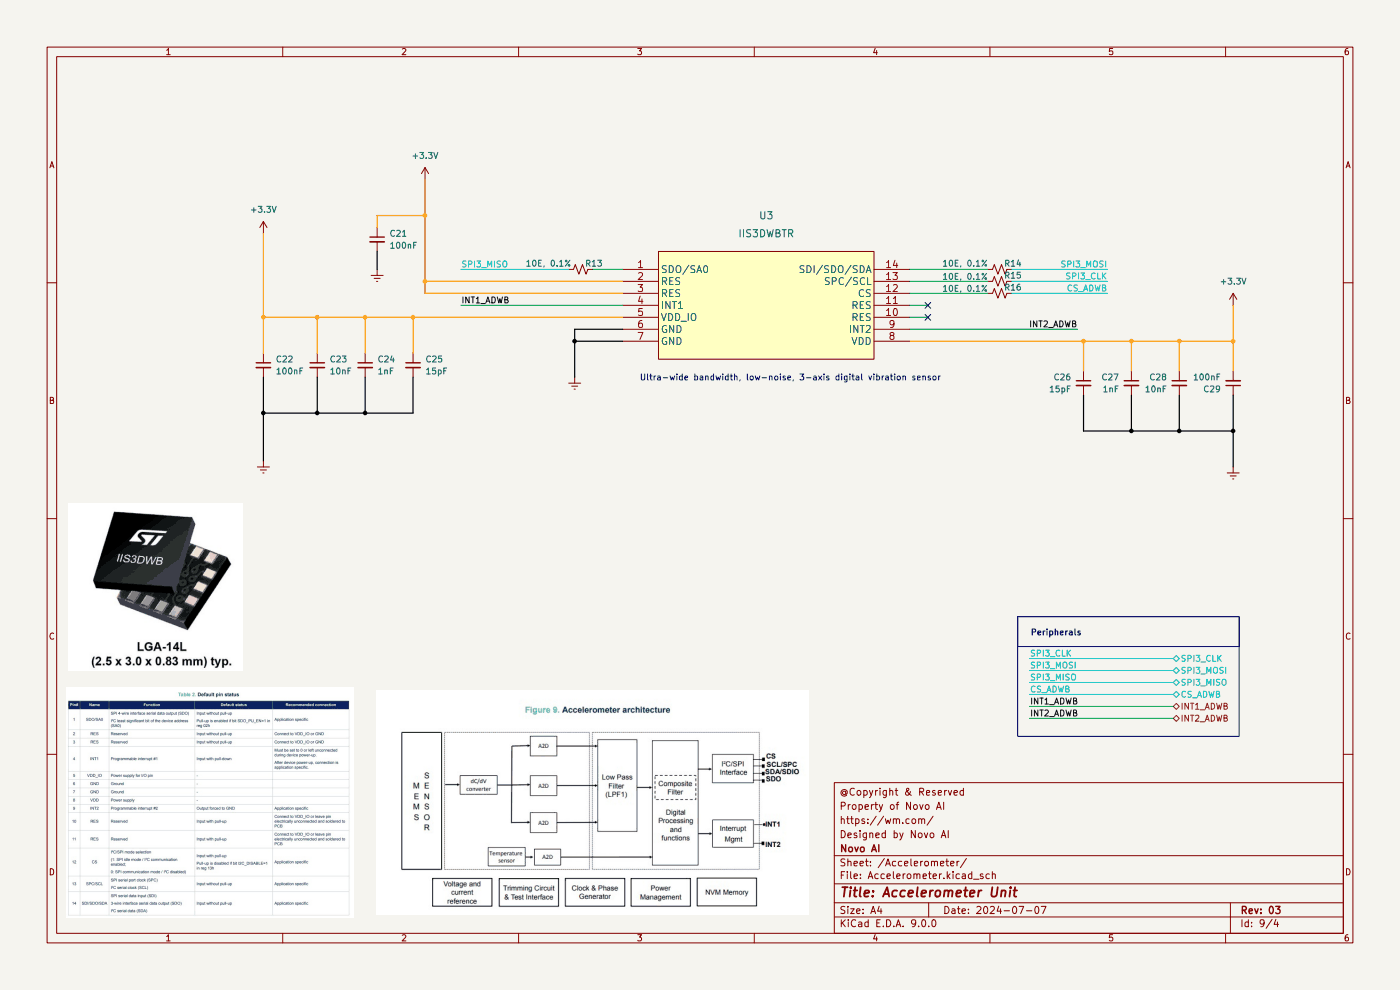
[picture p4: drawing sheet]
(kicad_sch
 (version 20250114)
 (generator "eeschema")
 (generator_version "9.0")
 (paper "A4")
 (title_block
  (title "Accelerometer Unit")
  (date "2024-07-07")
  (rev "03")
  (company "Novo AI")
  (comment 1 "Designed by Novo AI")
  (comment 2 "https://wm.com/  ")
  (comment 3 "Property of Novo AI")
  (comment 4 "@Copyright & Reserved "))
 (lib_symbols
  (symbol "2023-02-12_12-32-06:IIS3DWBTR"
   (pin_names
    (offset 0.254)) (exclude_from_sim no) (in_bom yes) (on_board yes)
   (property "Reference" "U?" (at 30.48 11.43 0) (effects (font (size 1.524 1.524))))
   (property "Value" "IIS3DWBTR" (at 30.48 7.62 0) (effects (font (size 1.524 1.524))))
   (property "Footprint" "LGA-14L_2P5X3X0P83_STM" (at 30.48 6.096 0) (effects (font (size 1.524 1.524)) (hide yes)))
   (property "Datasheet" "" (at 0 0 0) (effects (font (size 1.524 1.524))))
   (property "Description" "" (at 0 0 0) (effects (font (size 1.27 1.27)) (hide yes)))
   (property "ki_locked" "" (at 0 0 0) (effects (font (size 1.27 1.27))))
   (symbol "IIS3DWBTR_1_1"
    (rectangle (start 7.62 3.81) (end 53.34 -19.05) (stroke (width 0) (type default)) (fill (type background)))
    (pin unspecified line (at 0 0 0) (length 7.62) (name "SDO/SA0" (effects (font (size 1.4986 1.4986)))) (number "1" (effects (font (size 1.4986 1.4986)))))
    (pin power_in line (at 0 -2.54 0) (length 7.62) (name "RES" (effects (font (size 1.4986 1.4986)))) (number "2" (effects (font (size 1.4986 1.4986)))))
    (pin power_in line (at 0 -5.08 0) (length 7.62) (name "RES" (effects (font (size 1.4986 1.4986)))) (number "3" (effects (font (size 1.4986 1.4986)))))
    (pin input line (at 0 -7.62 0) (length 7.62) (name "INT1" (effects (font (size 1.4986 1.4986)))) (number "4" (effects (font (size 1.4986 1.4986)))))
    (pin power_in line (at 0 -10.16 0) (length 7.62) (name "VDD_IO" (effects (font (size 1.4986 1.4986)))) (number "5" (effects (font (size 1.4986 1.4986)))))
    (pin power_in line (at 0 -12.7 0) (length 7.62) (name "GND" (effects (font (size 1.4986 1.4986)))) (number "6" (effects (font (size 1.4986 1.4986)))))
    (pin power_in line (at 0 -15.24 0) (length 7.62) (name "GND" (effects (font (size 1.4986 1.4986)))) (number "7" (effects (font (size 1.4986 1.4986)))))
    (pin unspecified line (at 60.96 0 180) (length 7.62) (name "SDI/SDO/SDA" (effects (font (size 1.4986 1.4986)))) (number "14" (effects (font (size 1.4986 1.4986)))))
    (pin unspecified line (at 60.96 -2.54 180) (length 7.62) (name "SPC/SCL" (effects (font (size 1.4986 1.4986)))) (number "13" (effects (font (size 1.4986 1.4986)))))
    (pin input line (at 60.96 -5.08 180) (length 7.62) (name "CS" (effects (font (size 1.4986 1.4986)))) (number "12" (effects (font (size 1.4986 1.4986)))))
    (pin power_in line (at 60.96 -7.62 180) (length 7.62) (name "RES" (effects (font (size 1.4986 1.4986)))) (number "11" (effects (font (size 1.4986 1.4986)))))
    (pin power_in line (at 60.96 -10.16 180) (length 7.62) (name "RES" (effects (font (size 1.4986 1.4986)))) (number "10" (effects (font (size 1.4986 1.4986)))))
    (pin input line (at 60.96 -12.7 180) (length 7.62) (name "INT2" (effects (font (size 1.4986 1.4986)))) (number "9" (effects (font (size 1.4986 1.4986)))))
    (pin power_in line (at 60.96 -15.24 180) (length 7.62) (name "VDD" (effects (font (size 1.4986 1.4986)))) (number "8" (effects (font (size 1.4986 1.4986))))))
   (embedded_fonts no))
  (symbol "Device:C_Small"
   (pin_numbers (hide yes))
   (pin_names
    (offset 0.254) (hide yes)) (exclude_from_sim no) (in_bom yes) (on_board yes)
   (property "Reference" "C" (at 0.254 1.778 0) (effects (font (size 1.27 1.27)) (justify left)))
   (property "Value" "C_Small" (at 0.254 -2.032 0) (effects (font (size 1.27 1.27)) (justify left)))
   (property "Footprint" "" (at 0 0 0) (effects (font (size 1.27 1.27)) (hide yes)))
   (property "Datasheet" "~" (at 0 0 0) (effects (font (size 1.27 1.27)) (hide yes)))
   (property "Description" "Unpolarized capacitor, small symbol" (at 0 0 0) (effects (font (size 1.27 1.27)) (hide yes)))
   (symbol "C_Small_0_1"
    (polyline (pts (xy -1.524 0.508) (xy 1.524 0.508)) (stroke (width 0.3048) (type default)) (fill (type none)))
    (polyline (pts (xy -1.524 -0.508) (xy 1.524 -0.508)) (stroke (width 0.3302) (type default)) (fill (type none))))
   (symbol "C_Small_1_1"
    (pin passive line (at 0 2.54 270) (length 2.032) (name "~" (effects (font (size 1.27 1.27)))) (number "1" (effects (font (size 1.27 1.27)))))
    (pin passive line (at 0 -2.54 90) (length 2.032) (name "~" (effects (font (size 1.27 1.27)))) (number "2" (effects (font (size 1.27 1.27))))))
   (embedded_fonts no))
  (symbol "Device:R_Small_US"
   (pin_numbers (hide yes))
   (pin_names
    (offset 0.254) (hide yes)) (exclude_from_sim no) (in_bom yes) (on_board yes)
   (property "Reference" "R" (at 0.762 0.508 0) (effects (font (size 1.27 1.27)) (justify left)))
   (property "Value" "R_Small_US" (at 0.762 -1.016 0) (effects (font (size 1.27 1.27)) (justify left)))
   (property "Footprint" "" (at 0 0 0) (effects (font (size 1.27 1.27)) (hide yes)))
   (property "Datasheet" "~" (at 0 0 0) (effects (font (size 1.27 1.27)) (hide yes)))
   (property "Description" "Resistor, small US symbol" (at 0 0 0) (effects (font (size 1.27 1.27)) (hide yes)))
   (symbol "R_Small_US_1_1"
    (polyline (pts (xy 0 1.524) (xy 1.016 1.143) (xy 0 0.762) (xy -1.016 0.381) (xy 0 0)) (stroke (width 0) (type default)) (fill (type none)))
    (polyline (pts (xy 0 0) (xy 1.016 -0.381) (xy 0 -0.762) (xy -1.016 -1.143) (xy 0 -1.524)) (stroke (width 0) (type default)) (fill (type none)))
    (pin passive line (at 0 2.54 270) (length 1.016) (name "~" (effects (font (size 1.27 1.27)))) (number "1" (effects (font (size 1.27 1.27)))))
    (pin passive line (at 0 -2.54 90) (length 1.016) (name "~" (effects (font (size 1.27 1.27)))) (number "2" (effects (font (size 1.27 1.27))))))
   (embedded_fonts no))
  (symbol "power:+3.3V"
   (power)
   (pin_names
    (offset 0)) (exclude_from_sim no) (in_bom yes) (on_board yes)
   (property "Reference" "#PWR" (at 0 -3.81 0) (effects (font (size 1.27 1.27)) (hide yes)))
   (property "Value" "+3.3V" (at 0 3.556 0) (effects (font (size 1.27 1.27))))
   (property "Footprint" "" (at 0 0 0) (effects (font (size 1.27 1.27)) (hide yes)))
   (property "Datasheet" "" (at 0 0 0) (effects (font (size 1.27 1.27)) (hide yes)))
   (property "Description" "Power symbol creates a global label with name \"+3.3V\"" (at 0 0 0) (effects (font (size 1.27 1.27)) (hide yes)))
   (symbol "+3.3V_0_1"
    (polyline (pts (xy -0.762 1.27) (xy 0 2.54)) (stroke (width 0) (type default)) (fill (type none)))
    (polyline (pts (xy 0 2.54) (xy 0.762 1.27)) (stroke (width 0) (type default)) (fill (type none)))
    (polyline (pts (xy 0 0) (xy 0 2.54)) (stroke (width 0) (type default)) (fill (type none))))
   (symbol "+3.3V_1_1"
    (pin power_in line (at 0 0 90) (length 0) (hide yes) (name "+3.3V" (effects (font (size 1.27 1.27)))) (number "1" (effects (font (size 1.27 1.27))))))
   (embedded_fonts no))
  (symbol "power:Earth"
   (power)
   (pin_names
    (offset 0)) (exclude_from_sim no) (in_bom yes) (on_board yes)
   (property "Reference" "#PWR" (at 0 -6.35 0) (effects (font (size 1.27 1.27)) (hide yes)))
   (property "Value" "Earth" (at 0 -3.81 0) (effects (font (size 1.27 1.27)) (hide yes)))
   (property "Footprint" "" (at 0 0 0) (effects (font (size 1.27 1.27)) (hide yes)))
   (property "Datasheet" "~" (at 0 0 0) (effects (font (size 1.27 1.27)) (hide yes)))
   (property "Description" "Power symbol creates a global label with name \"Earth\"" (at 0 0 0) (effects (font (size 1.27 1.27)) (hide yes)))
   (symbol "Earth_0_1"
    (polyline (pts (xy -0.635 -1.905) (xy 0.635 -1.905)) (stroke (width 0) (type default)) (fill (type none)))
    (polyline (pts (xy -0.127 -2.54) (xy 0.127 -2.54)) (stroke (width 0) (type default)) (fill (type none)))
    (polyline (pts (xy 0 -1.27) (xy 0 0)) (stroke (width 0) (type default)) (fill (type none)))
    (polyline (pts (xy 1.27 -1.27) (xy -1.27 -1.27)) (stroke (width 0) (type default)) (fill (type none))))
   (symbol "Earth_1_1"
    (pin power_in line (at 0 0 270) (length 0) (hide yes) (name "Earth" (effects (font (size 1.27 1.27)))) (number "1" (effects (font (size 1.27 1.27))))))
   (embedded_fonts no)))
 (rectangle
  (start 215.9 130.81)
  (end 262.89 156.21)
  (stroke (width 0) (type default))
  (fill (type none)))
 (rectangle
  (start 215.9 130.81)
  (end 262.89 137.16)
  (stroke (width 0) (type default))
  (fill (type none)))
 (text "Peripherals "
  (exclude_from_sim no)
  (at 224.536 134.366 0)
  (effects (font (size 1.27 1.27) (thickness 0.254)
    (bold yes))))
 (text "Ultra-wide bandwidth, low-noise, 3-axis digital vibration sensor"
  (exclude_from_sim no)
  (at 135.636 81.026 0)
  (effects (font (size 1.27 1.27)) (justify left bottom)))
 (junction
  (at 87.63 67.31)
  (diameter 0)
  (color 0 0 0 0))
 (junction
  (at 240.03 91.44)
  (diameter 0)
  (color 0 0 0 0))
 (junction
  (at 121.92 72.39)
  (diameter 0)
  (color 0 0 0 0))
 (junction
  (at 261.62 72.39)
  (diameter 0)
  (color 0 0 0 0))
 (junction
  (at 90.17 45.72)
  (diameter 0)
  (color 0 0 0 0))
 (junction
  (at 261.62 91.44)
  (diameter 0)
  (color 0 0 0 0))
 (junction
  (at 67.31 67.31)
  (diameter 0)
  (color 0 0 0 0))
 (junction
  (at 55.88 67.31)
  (diameter 0)
  (color 0 0 0 0))
 (junction
  (at 77.47 87.63)
  (diameter 0)
  (color 0 0 0 0))
 (junction
  (at 77.47 67.31)
  (diameter 0)
  (color 0 0 0 0))
 (junction
  (at 90.17 59.69)
  (diameter 0)
  (color 0 0 0 0))
 (junction
  (at 67.31 87.63)
  (diameter 0)
  (color 0 0 0 0))
 (junction
  (at 229.87 72.39)
  (diameter 0)
  (color 0 0 0 0))
 (junction
  (at 250.19 91.44)
  (diameter 0)
  (color 0 0 0 0))
 (junction
  (at 55.88 87.63)
  (diameter 0)
  (color 0 0 0 0))
 (junction
  (at 240.03 72.39)
  (diameter 0)
  (color 0 0 0 0))
 (junction
  (at 250.19 72.39)
  (diameter 0)
  (color 0 0 0 0))
 (no_connect
  (at 196.85 67.31))
 (no_connect
  (at 196.85 64.77))
 (wire
  (pts (xy 193.04 57.15) (xy 209.55 57.15))
  (stroke (width 0) (type default)))
 (wire
  (pts (xy 240.03 91.44) (xy 250.19 91.44))
  (stroke (width 0) (type default)))
 (wire
  (pts (xy 240.03 91.44) (xy 240.03 83.82))
  (stroke (width 0) (type default)))
 (wire
  (pts (xy 240.03 78.74) (xy 240.03 72.39))
  (stroke (width 0) (type default)))
 (wire
  (pts (xy 240.03 72.39) (xy 250.19 72.39))
  (stroke (width 0) (type default)))
 (wire
  (pts (xy 193.04 64.77) (xy 196.85 64.77))
  (stroke (width 0) (type default)))
 (wire
  (pts (xy 80.01 45.72) (xy 90.17 45.72))
  (stroke (width 0) (type default)))
 (wire
  (pts (xy 80.01 48.26) (xy 80.01 45.72))
  (stroke (width 0) (type default)))
 (wire
  (pts (xy 193.04 59.69) (xy 209.55 59.69))
  (stroke (width 0) (type default)))
 (wire
  (pts (xy 121.92 69.85) (xy 132.08 69.85))
  (stroke (width 0) (type default)))
 (wire
  (pts (xy 132.08 57.15) (xy 125.73 57.15))
  (stroke (width 0) (type default)))
 (wire
  (pts (xy 250.19 72.39) (xy 250.19 78.74))
  (stroke (width 0) (type default)))
 (wire
  (pts (xy 90.17 38.1) (xy 90.17 45.72))
  (stroke (width 0) (type default)))
 (wire
  (pts (xy 87.63 87.63) (xy 77.47 87.63))
  (stroke (width 0) (type default)))
 (wire
  (pts (xy 67.31 87.63) (xy 55.88 87.63))
  (stroke (width 0) (type default)))
 (wire
  (pts (xy 261.62 64.77) (xy 261.62 72.39))
  (stroke (width 0) (type default)))
 (wire
  (pts (xy 248.92 139.7) (xy 218.44 139.7))
  (stroke (width 0) (type default)))
 (wire
  (pts (xy 55.88 80.01) (xy 55.88 87.63))
  (stroke (width 0) (type default)))
 (wire
  (pts (xy 193.04 62.23) (xy 209.55 62.23))
  (stroke (width 0) (type default)))
 (wire
  (pts (xy 248.92 142.24) (xy 218.44 142.24))
  (stroke (width 0) (type default)))
 (wire
  (pts (xy 67.31 67.31) (xy 67.31 74.93))
  (stroke (width 0) (type default)))
 (wire
  (pts (xy 77.47 67.31) (xy 87.63 67.31))
  (stroke (width 0) (type default)))
 (wire
  (pts (xy 80.01 53.34) (xy 80.01 57.15))
  (stroke (width 0) (type default)))
 (wire
  (pts (xy 87.63 80.01) (xy 87.63 87.63))
  (stroke (width 0) (type default)))
 (wire
  (pts (xy 261.62 83.82) (xy 261.62 91.44))
  (stroke (width 0) (type default)))
 (wire
  (pts (xy 90.17 62.23) (xy 132.08 62.23))
  (stroke (width 0) (type default)))
 (wire
  (pts (xy 67.31 67.31) (xy 77.47 67.31))
  (stroke (width 0) (type default)))
 (wire
  (pts (xy 87.63 67.31) (xy 132.08 67.31))
  (stroke (width 0) (type default)))
 (wire
  (pts (xy 55.88 67.31) (xy 67.31 67.31))
  (stroke (width 0) (type default)))
 (wire
  (pts (xy 77.47 87.63) (xy 67.31 87.63))
  (stroke (width 0) (type default)))
 (wire
  (pts (xy 90.17 59.69) (xy 90.17 62.23))
  (stroke (width 0) (type default)))
 (wire
  (pts (xy 214.63 62.23) (xy 234.95 62.23))
  (stroke (width 0) (type default)))
 (wire
  (pts (xy 214.63 57.15) (xy 234.95 57.15))
  (stroke (width 0) (type default)))
 (wire
  (pts (xy 121.92 80.01) (xy 121.92 72.39))
  (stroke (width 0) (type default)))
 (wire
  (pts (xy 87.63 67.31) (xy 87.63 74.93))
  (stroke (width 0) (type default)))
 (wire
  (pts (xy 229.87 72.39) (xy 240.03 72.39))
  (stroke (width 0) (type default)))
 (wire
  (pts (xy 67.31 80.01) (xy 67.31 87.63))
  (stroke (width 0) (type default)))
 (wire
  (pts (xy 120.65 57.15) (xy 97.79 57.15))
  (stroke (width 0) (type default)))
 (wire
  (pts (xy 261.62 72.39) (xy 261.62 78.74))
  (stroke (width 0) (type default)))
 (wire
  (pts (xy 261.62 91.44) (xy 261.62 99.06))
  (stroke (width 0) (type default)))
 (wire
  (pts (xy 248.92 147.32) (xy 218.44 147.32))
  (stroke (width 0) (type default)))
 (wire
  (pts (xy 229.87 91.44) (xy 240.03 91.44))
  (stroke (width 0) (type default)))
 (wire
  (pts (xy 121.92 72.39) (xy 132.08 72.39))
  (stroke (width 0) (type default)))
 (wire
  (pts (xy 218.44 149.86) (xy 248.92 149.86))
  (stroke (width 0) (type default)))
 (wire
  (pts (xy 90.17 45.72) (xy 90.17 59.69))
  (stroke (width 0) (type default)))
 (wire
  (pts (xy 55.88 67.31) (xy 55.88 74.93))
  (stroke (width 0) (type default)))
 (wire
  (pts (xy 121.92 72.39) (xy 121.92 69.85))
  (stroke (width 0) (type default)))
 (wire
  (pts (xy 250.19 83.82) (xy 250.19 91.44))
  (stroke (width 0) (type default)))
 (wire
  (pts (xy 55.88 87.63) (xy 55.88 97.79))
  (stroke (width 0) (type default)))
 (wire
  (pts (xy 214.63 59.69) (xy 234.95 59.69))
  (stroke (width 0) (type default)))
 (wire
  (pts (xy 261.62 72.39) (xy 250.19 72.39))
  (stroke (width 0) (type default)))
 (wire
  (pts (xy 250.19 91.44) (xy 261.62 91.44))
  (stroke (width 0) (type default)))
 (wire
  (pts (xy 55.88 49.53) (xy 55.88 67.31))
  (stroke (width 0) (type default)))
 (wire
  (pts (xy 90.17 59.69) (xy 132.08 59.69))
  (stroke (width 0) (type default)))
 (wire
  (pts (xy 193.04 72.39) (xy 229.87 72.39))
  (stroke (width 0) (type default)))
 (wire
  (pts (xy 229.87 72.39) (xy 229.87 78.74))
  (stroke (width 0) (type default)))
 (wire
  (pts (xy 77.47 67.31) (xy 77.47 74.93))
  (stroke (width 0) (type default)))
 (wire
  (pts (xy 248.92 152.4) (xy 218.44 152.4))
  (stroke (width 0) (type default)))
 (wire
  (pts (xy 218.44 144.78) (xy 248.92 144.78))
  (stroke (width 0) (type default)))
 (wire
  (pts (xy 77.47 80.01) (xy 77.47 87.63))
  (stroke (width 0) (type default)))
 (wire
  (pts (xy 193.04 67.31) (xy 196.85 67.31))
  (stroke (width 0) (type default)))
 (wire
  (pts (xy 229.87 83.82) (xy 229.87 91.44))
  (stroke (width 0) (type default)))
 (wire
  (pts (xy 193.04 69.85) (xy 228.6 69.85))
  (stroke (width 0) (type default)))
 (wire
  (pts (xy 97.79 64.77) (xy 132.08 64.77))
  (stroke (width 0) (type default)))
 (image
  (at 125.73 170.18)
  (scale 0.466577)
  (data))
 (image
  (at 33.02 124.46)
  (scale 0.417204)
  (data))
 (image
  (at 44.45 170.18)
  (scale 0.267439)
  (data))
 (label "INT1_ADWB"
  (at 97.79 64.77 0)
  (effects (font (size 1.27 1.27)) (justify left bottom)))
 (label "SPI3_CLK"
  (at 218.44 139.7 0)
  (effects (font (size 1.27 1.27)) (justify left bottom)))
 (label "INT2_ADWB"
  (at 228.6 69.85 180)
  (effects (font (size 1.27 1.27)) (justify right bottom)))
 (label "CS_ADWB"
  (at 234.95 62.23 180)
  (effects (font (size 1.27 1.27)) (justify right bottom)))
 (label "SPI3_MISO"
  (at 218.44 144.78 0)
  (effects (font (size 1.27 1.27)) (justify left bottom)))
 (label "SPI3_CLK"
  (at 234.95 59.69 180)
  (effects (font (size 1.27 1.27)) (justify right bottom)))
 (label "SPI3_MOSI"
  (at 234.95 57.15 180)
  (effects (font (size 1.27 1.27)) (justify right bottom)))
 (label "INT1_ADWB"
  (at 218.44 149.86 0)
  (effects (font (size 1.27 1.27)) (justify left bottom)))
 (label "INT2_ADWB"
  (at 218.44 152.4 0)
  (effects (font (size 1.27 1.27)) (justify left bottom)))
 (label "CS_ADWB"
  (at 218.44 147.32 0)
  (effects (font (size 1.27 1.27)) (justify left bottom)))
 (label "SPI3_MOSI"
  (at 218.44 142.24 0)
  (effects (font (size 1.27 1.27)) (justify left bottom)))
 (label "SPI3_MISO"
  (at 97.79 57.15 0)
  (effects (font (size 1.27 1.27)) (justify left bottom)))
 (hierarchical_label "INT1_ADWB"
  (shape bidirectional)
  (at 248.92 149.86 0)
  (effects (font (size 1.27 1.27)) (justify left)))
 (hierarchical_label "SPI3_CLK"
  (shape bidirectional)
  (at 248.92 139.7 0)
  (effects (font (size 1.27 1.27)) (justify left)))
 (hierarchical_label "CS_ADWB"
  (shape bidirectional)
  (at 248.92 147.32 0)
  (effects (font (size 1.27 1.27)) (justify left)))
 (hierarchical_label "SPI3_MISO"
  (shape bidirectional)
  (at 248.92 144.78 0)
  (effects (font (size 1.27 1.27)) (justify left)))
 (hierarchical_label "SPI3_MOSI"
  (shape bidirectional)
  (at 248.92 142.24 0)
  (effects (font (size 1.27 1.27)) (justify left)))
 (hierarchical_label "INT2_ADWB"
  (shape bidirectional)
  (at 248.92 152.4 0)
  (effects (font (size 1.27 1.27)) (justify left)))
 (symbol
  (lib_id "power:+3.3V")
  (at 55.88 49.53 0)
  (unit 1)
  (exclude_from_sim no)
  (in_bom yes)
  (on_board yes)
  (dnp no)
  (fields_autoplaced yes)
  (property "Reference" "#PWR023" (at 55.88 53.34 0) (effects (font (size 1.27 1.27)) (hide yes)))
  (property "Value" "+3.3V" (at 55.88 44.45 0) (effects (font (size 1.27 1.27))))
  (property "Footprint" "" (at 55.88 49.53 0) (effects (font (size 1.27 1.27)) (hide yes)))
  (property "Datasheet" "" (at 55.88 49.53 0) (effects (font (size 1.27 1.27)) (hide yes)))
  (property "Description" "" (at 55.88 49.53 0) (effects (font (size 1.27 1.27)) (hide yes)))
  (pin "1")
  (instances (project "Accelerometer Sensor" (path "" (reference "#PWR?") (unit 1))) (project "SourceFIle" (path "" (reference "#PWR023") (unit 1)))))
 (symbol
  (lib_id "Device:C_Small")
  (at 229.87 81.28 0)
  (mirror y)
  (unit 1)
  (exclude_from_sim no)
  (in_bom yes)
  (on_board yes)
  (dnp no)
  (fields_autoplaced yes)
  (property "Reference" "C26" (at 227.33 80.0162 0) (effects (font (size 1.27 1.27)) (justify left)))
  (property "Value" "15pF" (at 227.33 82.5562 0) (effects (font (size 1.27 1.27)) (justify left)))
  (property "Footprint" "Capacitor_SMD:C_0603_1608Metric" (at 229.87 81.28 0) (effects (font (size 1.27 1.27)) (hide yes)))
  (property "Datasheet" "~" (at 229.87 81.28 0) (effects (font (size 1.27 1.27)) (hide yes)))
  (property "Description" "Unpolarized capacitor, small symbol" (at 229.87 81.28 0) (effects (font (size 1.27 1.27)) (hide yes)))
  (property "Manufacturer_Part_Number" "VJ0603D150FXPAJ" (at 229.87 81.28 0) (effects (font (size 1.27 1.27)) (hide yes)))
  (pin "2")
  (pin "1")
  (instances (project "SourceFIle" (path "" (reference "C26") (unit 1)))))
 (symbol
  (lib_id "power:Earth")
  (at 121.92 80.01 0)
  (unit 1)
  (exclude_from_sim no)
  (in_bom yes)
  (on_board yes)
  (dnp no)
  (fields_autoplaced yes)
  (property "Reference" "#PWR026" (at 121.92 86.36 0) (effects (font (size 1.27 1.27)) (hide yes)))
  (property "Value" "Earth" (at 121.92 83.82 0) (effects (font (size 1.27 1.27)) (hide yes)))
  (property "Footprint" "" (at 121.92 80.01 0) (effects (font (size 1.27 1.27)) (hide yes)))
  (property "Datasheet" "~" (at 121.92 80.01 0) (effects (font (size 1.27 1.27)) (hide yes)))
  (property "Description" "" (at 121.92 80.01 0) (effects (font (size 1.27 1.27)) (hide yes)))
  (pin "1")
  (instances (project "Accelerometer Sensor" (path "" (reference "#PWR?") (unit 1))) (project "SourceFIle" (path "" (reference "#PWR026") (unit 1)))))
 (symbol
  (lib_id "Device:R_Small_US")
  (at 212.09 62.23 90)
  (unit 1)
  (exclude_from_sim no)
  (in_bom yes)
  (on_board yes)
  (dnp no)
  (property "Reference" "R16" (at 214.884 60.96 90) (effects (font (size 1.27 1.27))))
  (property "Value" "10E, 0.1%" (at 204.724 61.214 90) (effects (font (size 1.27 1.27))))
  (property "Footprint" "Resistor_SMD:R_0603_1608Metric" (at 212.09 62.23 0) (effects (font (size 1.27 1.27)) (hide yes)))
  (property "Datasheet" "~" (at 212.09 62.23 0) (effects (font (size 1.27 1.27)) (hide yes)))
  (property "Description" "Resistor, small US symbol" (at 212.09 62.23 0) (effects (font (size 1.27 1.27)) (hide yes)))
  (property "Manufacturer_Part_Number" "RMCF0603FT10R0" (at 212.09 62.23 0) (effects (font (size 1.27 1.27)) (hide yes)))
  (pin "2")
  (pin "1")
  (instances (project "SourceFIle" (path "" (reference "R16") (unit 1)))))
 (symbol
  (lib_id "power:Earth")
  (at 80.01 57.15 0)
  (unit 1)
  (exclude_from_sim no)
  (in_bom yes)
  (on_board yes)
  (dnp no)
  (fields_autoplaced yes)
  (property "Reference" "#PWR024" (at 80.01 63.5 0) (effects (font (size 1.27 1.27)) (hide yes)))
  (property "Value" "Earth" (at 80.01 60.96 0) (effects (font (size 1.27 1.27)) (hide yes)))
  (property "Footprint" "" (at 80.01 57.15 0) (effects (font (size 1.27 1.27)) (hide yes)))
  (property "Datasheet" "~" (at 80.01 57.15 0) (effects (font (size 1.27 1.27)) (hide yes)))
  (property "Description" "" (at 80.01 57.15 0) (effects (font (size 1.27 1.27)) (hide yes)))
  (pin "1")
  (instances (project "SourceFIle" (path "" (reference "#PWR024") (unit 1)))))
 (symbol
  (lib_id "power:Earth")
  (at 261.62 99.06 0)
  (unit 1)
  (exclude_from_sim no)
  (in_bom yes)
  (on_board yes)
  (dnp no)
  (fields_autoplaced yes)
  (property "Reference" "#PWR028" (at 261.62 105.41 0) (effects (font (size 1.27 1.27)) (hide yes)))
  (property "Value" "Earth" (at 261.62 102.87 0) (effects (font (size 1.27 1.27)) (hide yes)))
  (property "Footprint" "" (at 261.62 99.06 0) (effects (font (size 1.27 1.27)) (hide yes)))
  (property "Datasheet" "~" (at 261.62 99.06 0) (effects (font (size 1.27 1.27)) (hide yes)))
  (property "Description" "" (at 261.62 99.06 0) (effects (font (size 1.27 1.27)) (hide yes)))
  (pin "1")
  (instances (project "Accelerometer Sensor" (path "" (reference "#PWR?") (unit 1))) (project "SourceFIle" (path "" (reference "#PWR028") (unit 1)))))
 (symbol
  (lib_id "2023-02-12_12-32-06:IIS3DWBTR")
  (at 132.08 57.15 0)
  (unit 1)
  (exclude_from_sim no)
  (in_bom yes)
  (on_board yes)
  (dnp no)
  (fields_autoplaced yes)
  (property "Reference" "U3" (at 162.56 45.72 0) (effects (font (size 1.524 1.524))))
  (property "Value" "IIS3DWBTR" (at 162.56 49.53 0) (effects (font (size 1.524 1.524))))
  (property "Footprint" "Footprint:IIS3DWBTR" (at 162.56 51.054 0) (effects (font (size 1.524 1.524)) (hide yes)))
  (property "Datasheet" "https://www.st.com/resource/en/datasheet/iis3dwb.pdf" (at 132.08 57.15 0) (effects (font (size 1.524 1.524)) (hide yes)))
  (property "Description" "Ultra-wide bandwidth, low-noise, 3-axis digital vibration sensor" (at 132.08 57.15 0) (effects (font (size 1.27 1.27)) (hide yes)))
  (property "PRICE" "29.24" (at 132.08 57.15 0) (effects (font (size 1.27 1.27)) (hide yes)))
  (property "Manufacturer_Part_Number" "IIS3DWBTR" (at 132.08 57.15 0) (effects (font (size 1.27 1.27)) (hide yes)))
  (pin "1")
  (pin "10")
  (pin "11")
  (pin "12")
  (pin "13")
  (pin "14")
  (pin "2")
  (pin "3")
  (pin "4")
  (pin "5")
  (pin "6")
  (pin "7")
  (pin "8")
  (pin "9")
  (instances (project "Accelerometer Sensor" (path "" (reference "U?") (unit 1))) (project "SourceFIle" (path "" (reference "U3") (unit 1)))))
 (symbol
  (lib_id "Device:C_Small")
  (at 77.47 77.47 0)
  (unit 1)
  (exclude_from_sim no)
  (in_bom yes)
  (on_board yes)
  (dnp no)
  (fields_autoplaced yes)
  (property "Reference" "C24" (at 80.01 76.2062 0) (effects (font (size 1.27 1.27)) (justify left)))
  (property "Value" "1nF" (at 80.01 78.7462 0) (effects (font (size 1.27 1.27)) (justify left)))
  (property "Footprint" "Capacitor_SMD:C_0603_1608Metric" (at 77.47 77.47 0) (effects (font (size 1.27 1.27)) (hide yes)))
  (property "Datasheet" "~" (at 77.47 77.47 0) (effects (font (size 1.27 1.27)) (hide yes)))
  (property "Description" "Unpolarized capacitor, small symbol" (at 77.47 77.47 0) (effects (font (size 1.27 1.27)) (hide yes)))
  (property "Manufacturer_Part_Number" "GRM21A5C2E102FWA1J" (at 77.47 77.47 0) (effects (font (size 1.27 1.27)) (hide yes)))
  (property "Mouser Mfr" "GRM21A5C2E102FWA1J" (at 77.47 77.47 0) (effects (font (size 1.27 1.27)) (hide yes)))
  (pin "2")
  (pin "1")
  (instances (project "SourceFIle" (path "" (reference "C24") (unit 1)))))
 (symbol
  (lib_id "Device:R_Small_US")
  (at 123.19 57.15 90)
  (unit 1)
  (exclude_from_sim no)
  (in_bom yes)
  (on_board yes)
  (dnp no)
  (property "Reference" "R13" (at 125.984 55.88 90) (effects (font (size 1.27 1.27))))
  (property "Value" "10E, 0.1%" (at 116.332 55.88 90) (effects (font (size 1.27 1.27))))
  (property "Footprint" "Resistor_SMD:R_0603_1608Metric" (at 123.19 57.15 0) (effects (font (size 1.27 1.27)) (hide yes)))
  (property "Datasheet" "~" (at 123.19 57.15 0) (effects (font (size 1.27 1.27)) (hide yes)))
  (property "Description" "Resistor, small US symbol" (at 123.19 57.15 0) (effects (font (size 1.27 1.27)) (hide yes)))
  (property "Manufacturer_Part_Number" "RMCF0603FT10R0" (at 123.19 57.15 0) (effects (font (size 1.27 1.27)) (hide yes)))
  (pin "2")
  (pin "1")
  (instances (project "SourceFIle" (path "" (reference "R13") (unit 1)))))
 (symbol
  (lib_id "Device:R_Small_US")
  (at 212.09 59.69 90)
  (unit 1)
  (exclude_from_sim no)
  (in_bom yes)
  (on_board yes)
  (dnp no)
  (property "Reference" "R15" (at 214.884 58.42 90) (effects (font (size 1.27 1.27))))
  (property "Value" "10E, 0.1%" (at 204.724 58.674 90) (effects (font (size 1.27 1.27))))
  (property "Footprint" "Resistor_SMD:R_0603_1608Metric" (at 212.09 59.69 0) (effects (font (size 1.27 1.27)) (hide yes)))
  (property "Datasheet" "~" (at 212.09 59.69 0) (effects (font (size 1.27 1.27)) (hide yes)))
  (property "Description" "Resistor, small US symbol" (at 212.09 59.69 0) (effects (font (size 1.27 1.27)) (hide yes)))
  (property "Manufacturer_Part_Number" "RMCF0603FT10R0" (at 212.09 59.69 0) (effects (font (size 1.27 1.27)) (hide yes)))
  (pin "2")
  (pin "1")
  (instances (project "SourceFIle" (path "" (reference "R15") (unit 1)))))
 (symbol
  (lib_id "Device:C_Small")
  (at 250.19 81.28 0)
  (mirror y)
  (unit 1)
  (exclude_from_sim no)
  (in_bom yes)
  (on_board yes)
  (dnp no)
  (fields_autoplaced yes)
  (property "Reference" "C28" (at 247.65 80.0162 0) (effects (font (size 1.27 1.27)) (justify left)))
  (property "Value" "10nF" (at 247.65 82.5562 0) (effects (font (size 1.27 1.27)) (justify left)))
  (property "Footprint" "Capacitor_SMD:C_0603_1608Metric" (at 250.19 81.28 0) (effects (font (size 1.27 1.27)) (hide yes)))
  (property "Datasheet" "~" (at 250.19 81.28 0) (effects (font (size 1.27 1.27)) (hide yes)))
  (property "Description" "Unpolarized capacitor, small symbol" (at 250.19 81.28 0) (effects (font (size 1.27 1.27)) (hide yes)))
  (property "Manufacturer_Part_Number" "C0603X103M4HAC7867" (at 250.19 81.28 0) (effects (font (size 1.27 1.27)) (hide yes)))
  (pin "2")
  (pin "1")
  (instances (project "SourceFIle" (path "" (reference "C28") (unit 1)))))
 (symbol
  (lib_id "power:+3.3V")
  (at 90.17 38.1 0)
  (unit 1)
  (exclude_from_sim no)
  (in_bom yes)
  (on_board yes)
  (dnp no)
  (fields_autoplaced yes)
  (property "Reference" "#PWR022" (at 90.17 41.91 0) (effects (font (size 1.27 1.27)) (hide yes)))
  (property "Value" "+3.3V" (at 90.17 33.02 0) (effects (font (size 1.27 1.27))))
  (property "Footprint" "" (at 90.17 38.1 0) (effects (font (size 1.27 1.27)) (hide yes)))
  (property "Datasheet" "" (at 90.17 38.1 0) (effects (font (size 1.27 1.27)) (hide yes)))
  (property "Description" "" (at 90.17 38.1 0) (effects (font (size 1.27 1.27)) (hide yes)))
  (pin "1")
  (instances (project "Accelerometer Sensor" (path "" (reference "#PWR?") (unit 1))) (project "SourceFIle" (path "" (reference "#PWR022") (unit 1)))))
 (symbol
  (lib_id "Device:C_Small")
  (at 240.03 81.28 0)
  (mirror y)
  (unit 1)
  (exclude_from_sim no)
  (in_bom yes)
  (on_board yes)
  (dnp no)
  (fields_autoplaced yes)
  (property "Reference" "C27" (at 237.49 80.0162 0) (effects (font (size 1.27 1.27)) (justify left)))
  (property "Value" "1nF" (at 237.49 82.5562 0) (effects (font (size 1.27 1.27)) (justify left)))
  (property "Footprint" "Capacitor_SMD:C_0603_1608Metric" (at 240.03 81.28 0) (effects (font (size 1.27 1.27)) (hide yes)))
  (property "Datasheet" "~" (at 240.03 81.28 0) (effects (font (size 1.27 1.27)) (hide yes)))
  (property "Description" "Unpolarized capacitor, small symbol" (at 240.03 81.28 0) (effects (font (size 1.27 1.27)) (hide yes)))
  (property "Manufacturer_Part_Number" "GRM21A5C2E102FWA1J" (at 240.03 81.28 0) (effects (font (size 1.27 1.27)) (hide yes)))
  (property "Mouser Mfr" "GRM21A5C2E102FWA1J" (at 240.03 81.28 0) (effects (font (size 1.27 1.27)) (hide yes)))
  (pin "2")
  (pin "1")
  (instances (project "SourceFIle" (path "" (reference "C27") (unit 1)))))
 (symbol
  (lib_id "power:+3.3V")
  (at 261.62 64.77 0)
  (unit 1)
  (exclude_from_sim no)
  (in_bom yes)
  (on_board yes)
  (dnp no)
  (fields_autoplaced yes)
  (property "Reference" "#PWR025" (at 261.62 68.58 0) (effects (font (size 1.27 1.27)) (hide yes)))
  (property "Value" "+3.3V" (at 261.62 59.69 0) (effects (font (size 1.27 1.27))))
  (property "Footprint" "" (at 261.62 64.77 0) (effects (font (size 1.27 1.27)) (hide yes)))
  (property "Datasheet" "" (at 261.62 64.77 0) (effects (font (size 1.27 1.27)) (hide yes)))
  (property "Description" "" (at 261.62 64.77 0) (effects (font (size 1.27 1.27)) (hide yes)))
  (pin "1")
  (instances (project "Accelerometer Sensor" (path "" (reference "#PWR?") (unit 1))) (project "SourceFIle" (path "" (reference "#PWR025") (unit 1)))))
 (symbol
  (lib_id "Device:C_Small")
  (at 87.63 77.47 0)
  (unit 1)
  (exclude_from_sim no)
  (in_bom yes)
  (on_board yes)
  (dnp no)
  (fields_autoplaced yes)
  (property "Reference" "C25" (at 90.17 76.2062 0) (effects (font (size 1.27 1.27)) (justify left)))
  (property "Value" "15pF" (at 90.17 78.7462 0) (effects (font (size 1.27 1.27)) (justify left)))
  (property "Footprint" "Capacitor_SMD:C_0603_1608Metric" (at 87.63 77.47 0) (effects (font (size 1.27 1.27)) (hide yes)))
  (property "Datasheet" "~" (at 87.63 77.47 0) (effects (font (size 1.27 1.27)) (hide yes)))
  (property "Description" "Unpolarized capacitor, small symbol" (at 87.63 77.47 0) (effects (font (size 1.27 1.27)) (hide yes)))
  (property "Manufacturer_Part_Number" "VJ0603D150FXPAJ" (at 87.63 77.47 0) (effects (font (size 1.27 1.27)) (hide yes)))
  (pin "2")
  (pin "1")
  (instances (project "SourceFIle" (path "" (reference "C25") (unit 1)))))
 (symbol
  (lib_id "Device:C_Small")
  (at 67.31 77.47 0)
  (unit 1)
  (exclude_from_sim no)
  (in_bom yes)
  (on_board yes)
  (dnp no)
  (fields_autoplaced yes)
  (property "Reference" "C23" (at 69.85 76.2062 0) (effects (font (size 1.27 1.27)) (justify left)))
  (property "Value" "10nF" (at 69.85 78.7462 0) (effects (font (size 1.27 1.27)) (justify left)))
  (property "Footprint" "Capacitor_SMD:C_0603_1608Metric" (at 67.31 77.47 0) (effects (font (size 1.27 1.27)) (hide yes)))
  (property "Datasheet" "~" (at 67.31 77.47 0) (effects (font (size 1.27 1.27)) (hide yes)))
  (property "Description" "Unpolarized capacitor, small symbol" (at 67.31 77.47 0) (effects (font (size 1.27 1.27)) (hide yes)))
  (property "Manufacturer_Part_Number" "C0603X103M4HAC7867" (at 67.31 77.47 0) (effects (font (size 1.27 1.27)) (hide yes)))
  (pin "2")
  (pin "1")
  (instances (project "SourceFIle" (path "" (reference "C23") (unit 1)))))
 (symbol
  (lib_id "Device:C_Small")
  (at 80.01 50.8 0)
  (unit 1)
  (exclude_from_sim no)
  (in_bom yes)
  (on_board yes)
  (dnp no)
  (fields_autoplaced yes)
  (property "Reference" "C21" (at 82.55 49.5362 0) (effects (font (size 1.27 1.27)) (justify left)))
  (property "Value" "100nF" (at 82.55 52.0762 0) (effects (font (size 1.27 1.27)) (justify left)))
  (property "Footprint" "Capacitor_SMD:C_0603_1608Metric" (at 80.01 50.8 0) (effects (font (size 1.27 1.27)) (hide yes)))
  (property "Datasheet" "~" (at 80.01 50.8 0) (effects (font (size 1.27 1.27)) (hide yes)))
  (property "Description" "" (at 80.01 50.8 0) (effects (font (size 1.27 1.27)) (hide yes)))
  (property "PRICE" "0.1" (at 80.01 50.8 0) (effects (font (size 1.27 1.27)) (hide yes)))
  (property "Manufacturer_Part_Number" "CL10B104JB8NNND" (at 80.01 50.8 0) (effects (font (size 1.27 1.27)) (hide yes)))
  (property "LCSC mfr" "TCC0603X7R104K500CT" (at 80.01 50.8 0) (effects (font (size 1.27 1.27)) (hide yes)))
  (pin "1")
  (pin "2")
  (instances (project "SourceFIle" (path "" (reference "C21") (unit 1)))))
 (symbol
  (lib_id "Device:R_Small_US")
  (at 212.09 57.15 90)
  (unit 1)
  (exclude_from_sim no)
  (in_bom yes)
  (on_board yes)
  (dnp no)
  (property "Reference" "R14" (at 214.884 55.88 90) (effects (font (size 1.27 1.27))))
  (property "Value" "10E, 0.1%" (at 204.724 55.88 90) (effects (font (size 1.27 1.27))))
  (property "Footprint" "Resistor_SMD:R_0603_1608Metric" (at 212.09 57.15 0) (effects (font (size 1.27 1.27)) (hide yes)))
  (property "Datasheet" "~" (at 212.09 57.15 0) (effects (font (size 1.27 1.27)) (hide yes)))
  (property "Description" "Resistor, small US symbol" (at 212.09 57.15 0) (effects (font (size 1.27 1.27)) (hide yes)))
  (property "Manufacturer_Part_Number" "RMCF0603FT10R0" (at 212.09 57.15 0) (effects (font (size 1.27 1.27)) (hide yes)))
  (pin "2")
  (pin "1")
  (instances (project "SourceFIle" (path "" (reference "R14") (unit 1)))))
 (symbol
  (lib_id "Device:C_Small")
  (at 261.62 81.28 180)
  (unit 1)
  (exclude_from_sim no)
  (in_bom yes)
  (on_board yes)
  (dnp no)
  (fields_autoplaced yes)
  (property "Reference" "C29" (at 259.08 82.5438 0) (effects (font (size 1.27 1.27)) (justify left)))
  (property "Value" "100nF" (at 259.08 80.0038 0) (effects (font (size 1.27 1.27)) (justify left)))
  (property "Footprint" "Capacitor_SMD:C_0603_1608Metric" (at 261.62 81.28 0) (effects (font (size 1.27 1.27)) (hide yes)))
  (property "Datasheet" "~" (at 261.62 81.28 0) (effects (font (size 1.27 1.27)) (hide yes)))
  (property "Description" "" (at 261.62 81.28 0) (effects (font (size 1.27 1.27)) (hide yes)))
  (property "PRICE" "0.1" (at 261.62 81.28 0) (effects (font (size 1.27 1.27)) (hide yes)))
  (property "Manufacturer_Part_Number" "CL10B104JB8NNND" (at 261.62 81.28 0) (effects (font (size 1.27 1.27)) (hide yes)))
  (property "LCSC mfr" "TCC0603X7R104K500CT" (at 261.62 81.28 0) (effects (font (size 1.27 1.27)) (hide yes)))
  (pin "1")
  (pin "2")
  (instances (project "Accelerometer Sensor" (path "" (reference "C?") (unit 1))) (project "SourceFIle" (path "" (reference "C29") (unit 1)))))
 (symbol
  (lib_id "Device:C_Small")
  (at 55.88 77.47 0)
  (unit 1)
  (exclude_from_sim no)
  (in_bom yes)
  (on_board yes)
  (dnp no)
  (fields_autoplaced yes)
  (property "Reference" "C22" (at 58.42 76.2062 0) (effects (font (size 1.27 1.27)) (justify left)))
  (property "Value" "100nF" (at 58.42 78.7462 0) (effects (font (size 1.27 1.27)) (justify left)))
  (property "Footprint" "Capacitor_SMD:C_0603_1608Metric" (at 55.88 77.47 0) (effects (font (size 1.27 1.27)) (hide yes)))
  (property "Datasheet" "~" (at 55.88 77.47 0) (effects (font (size 1.27 1.27)) (hide yes)))
  (property "Description" "" (at 55.88 77.47 0) (effects (font (size 1.27 1.27)) (hide yes)))
  (property "PRICE" "0.1" (at 55.88 77.47 0) (effects (font (size 1.27 1.27)) (hide yes)))
  (property "Manufacturer_Part_Number" "CL10B104JB8NNND" (at 55.88 77.47 0) (effects (font (size 1.27 1.27)) (hide yes)))
  (property "LCSC mfr" "TCC0603X7R104K500CT" (at 55.88 77.47 0) (effects (font (size 1.27 1.27)) (hide yes)))
  (pin "1")
  (pin "2")
  (instances (project "Accelerometer Sensor" (path "" (reference "C?") (unit 1))) (project "SourceFIle" (path "" (reference "C22") (unit 1)))))
 (symbol
  (lib_id "power:Earth")
  (at 55.88 97.79 0)
  (mirror y)
  (unit 1)
  (exclude_from_sim no)
  (in_bom yes)
  (on_board yes)
  (dnp no)
  (fields_autoplaced yes)
  (property "Reference" "#PWR027" (at 55.88 104.14 0) (effects (font (size 1.27 1.27)) (hide yes)))
  (property "Value" "Earth" (at 55.88 101.6 0) (effects (font (size 1.27 1.27)) (hide yes)))
  (property "Footprint" "" (at 55.88 97.79 0) (effects (font (size 1.27 1.27)) (hide yes)))
  (property "Datasheet" "~" (at 55.88 97.79 0) (effects (font (size 1.27 1.27)) (hide yes)))
  (property "Description" "" (at 55.88 97.79 0) (effects (font (size 1.27 1.27)) (hide yes)))
  (pin "1")
  (instances (project "Accelerometer Sensor" (path "" (reference "#PWR?") (unit 1))) (project "SourceFIle" (path "" (reference "#PWR027") (unit 1))))))
